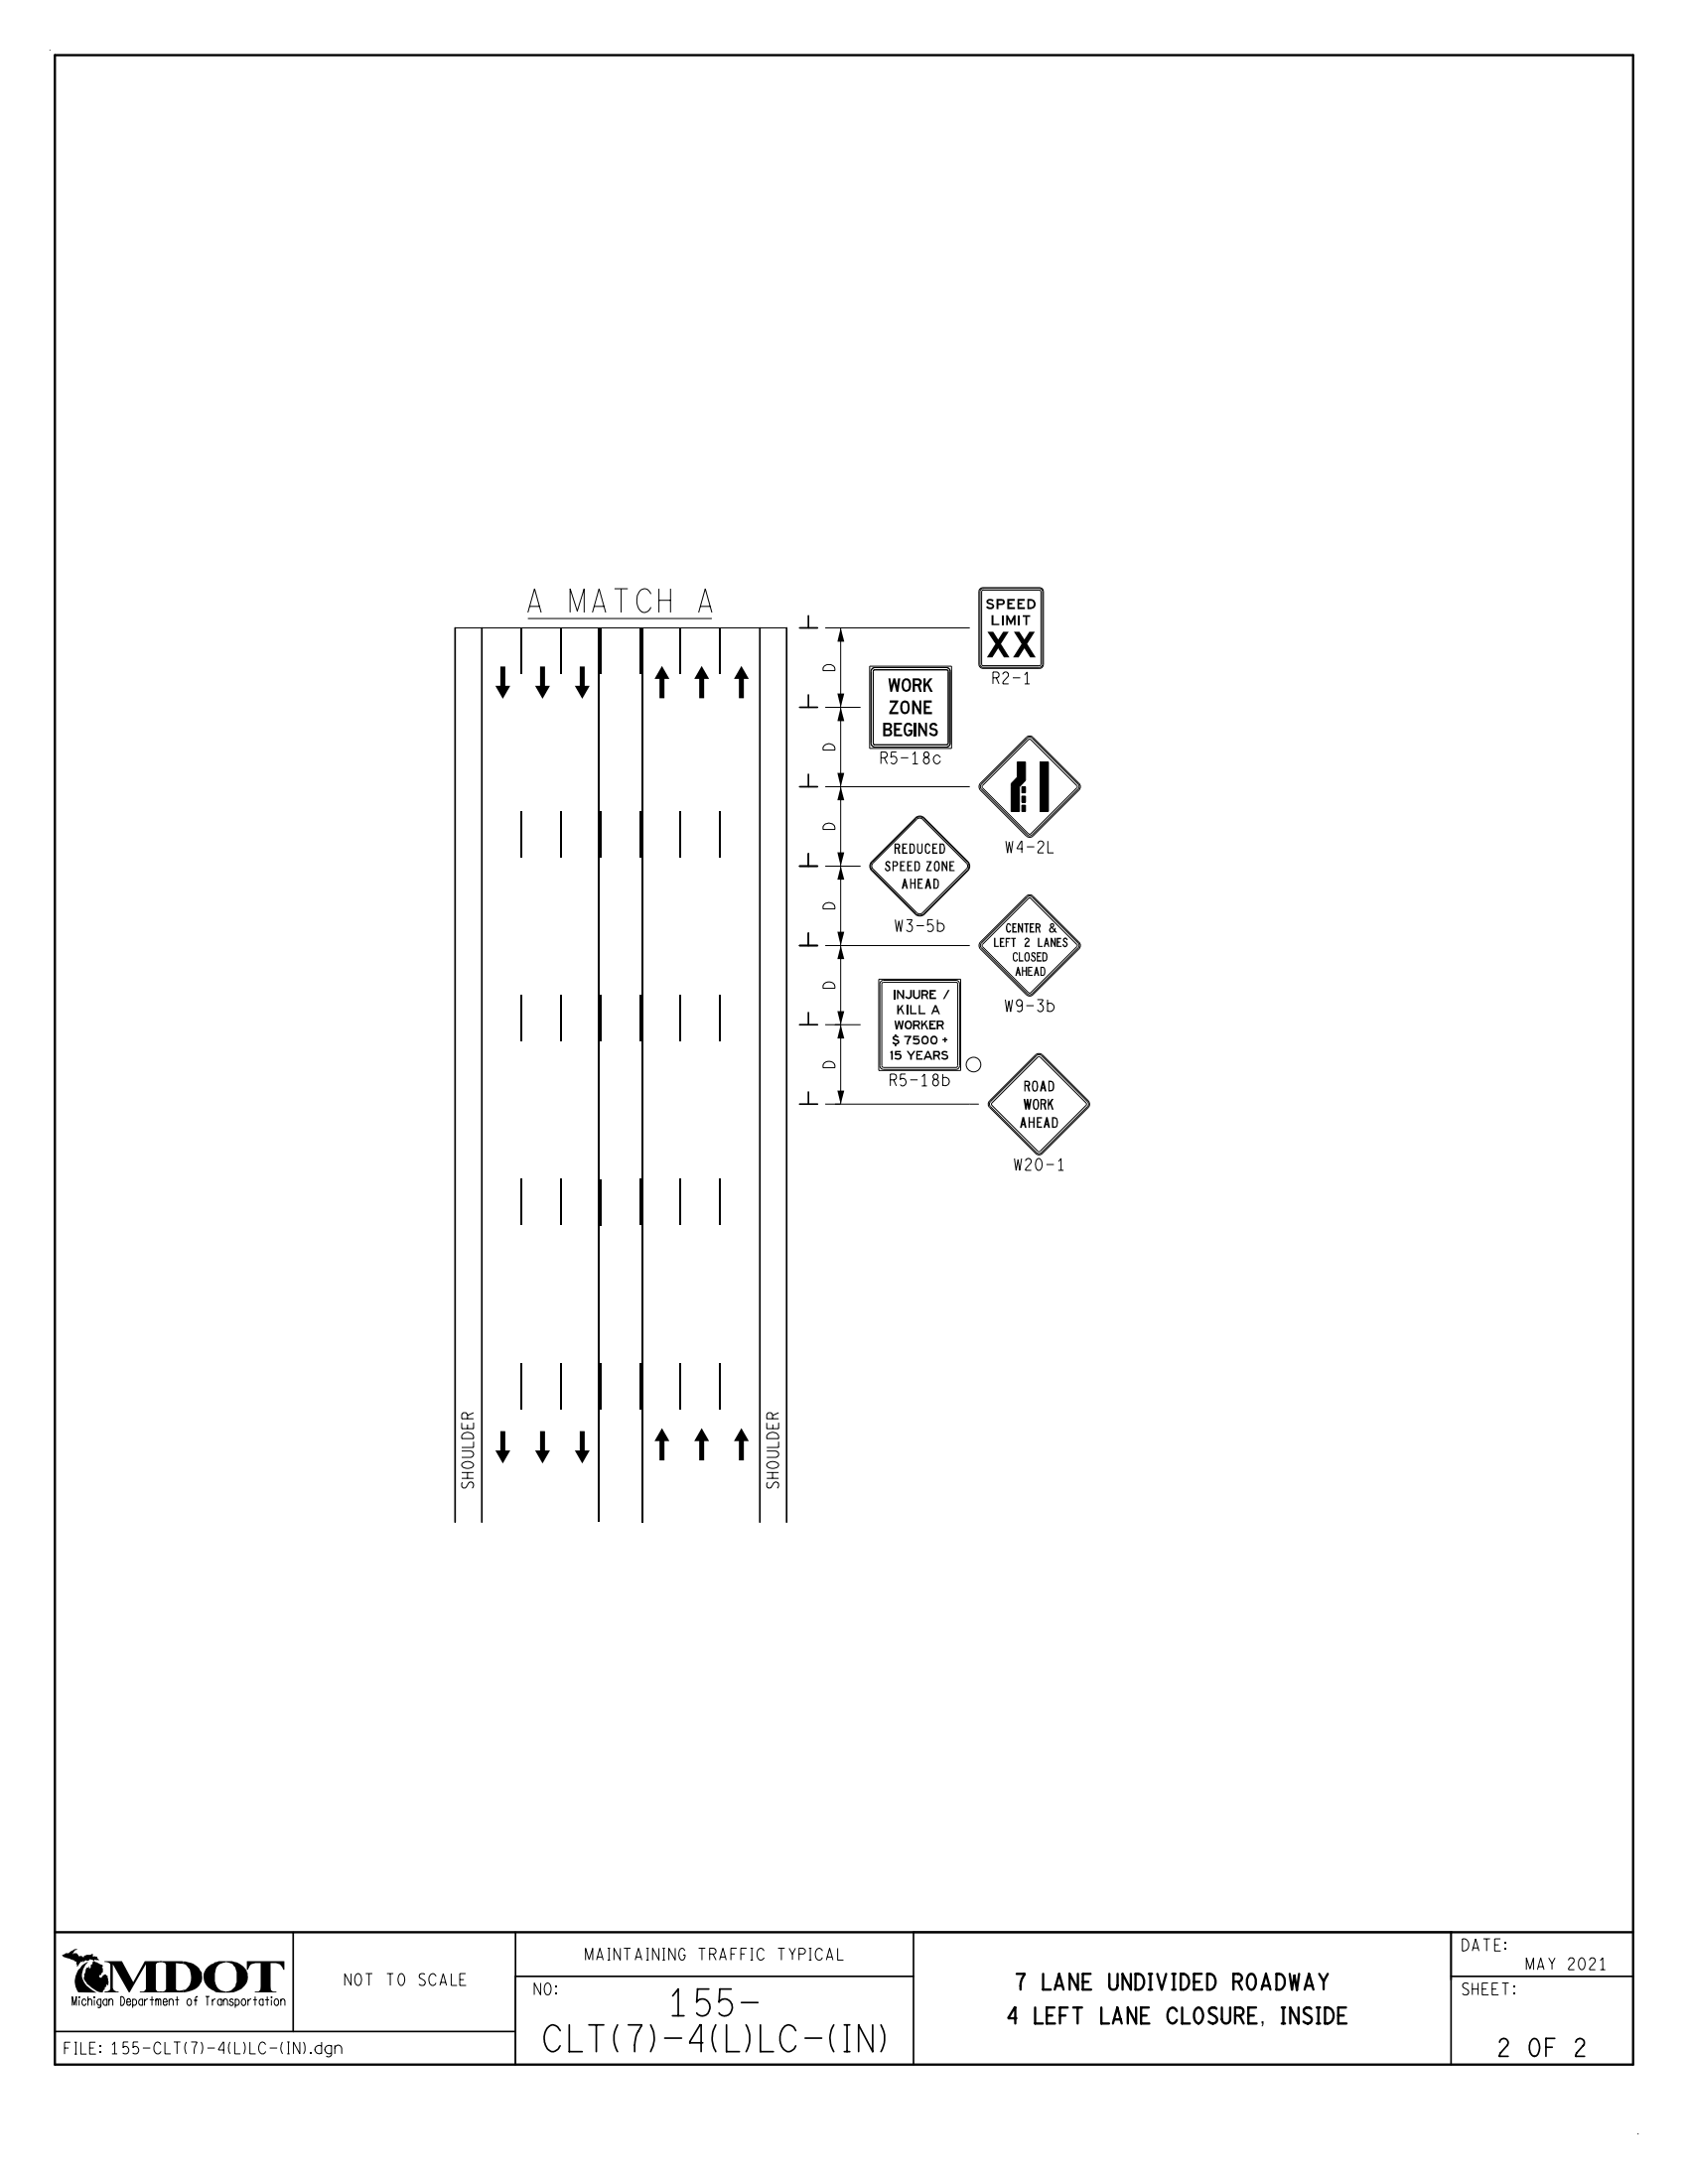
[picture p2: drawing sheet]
<svg xmlns="http://www.w3.org/2000/svg" width="216mm" height="279mm" viewBox="0 0 216 279" stroke-linecap="round" stroke-linejoin="round" font-family="sans-serif">
<path d="M7 7.1h201.9v257h-201.9zM7 247.2h201.9" fill="none" stroke="#000" stroke-width=".3"/>
<g fill="none" stroke="#000" stroke-width=".21">
<path d="M103.4 78.8v1.5M58.2 80.3v114.4M61.6 80.3v114.4M97.2 80.3v114.4M100.6 80.3v114.4M102.3 90.5h2.3M102.3 80.3h2.3M103.4 88.9v1.6M103.4 99.1v1.5M102.3 110.8h2.3M102.3 100.6h2.3M103.4 109.2v1.6"/>
<path d="M103.4 119.4v1.6M102.3 131.1h2.3M102.3 121h2.3M103.4 129.5v1.6M103.4 139.7v1.6M102.3 141.3h2.3M7 259.9h58.9M37.5 247.2v12.7M65.9 247.2v16.9M65.9 252.8h50.9M185.6 247.2v16.9M185.6 252.8h23.3"/>
<path d="M185.7 247.2h-68.9v16.9"/>
</g>
<path d="M6.4 6.4h-.1M125.3 75.4l.2-.2h.2h7.3h.2l.2 .2 .1 .3v9.3l-.1 .2-.2 .2-.2 .1h-7.3l-.2-.1-.2-.2-.1-.2v-9.3zM125.4 75.5l.3-.2h7.3l.3 .2v9.5l-.1 .3-7.5 .1-.3-.2zM111.2 85.2h10.5v10.5h-10.5zM111.6 85.5l.3-.1h9.1l.3 .1 .2 .1v.3v9.2v.2l-.2 .2-.3 .1h-9.1l-.3-.1-.1-.2-.1-.2v-9.2l.1-.3zM111.7 85.7h9.5l.1 .2v9.2l-.1 .1-.2 .1h-9.1l-.2-.1zM125.6 85v-9.4l7.4-.1 .1 .2v9.3M125.7 85.2h7.3M105.6 110.8h4.5M105.6 121h18.4M209.6 273h-.1" fill="none" stroke="#000" stroke-width=".13"/>
<g fill="#000">
<path d="M76.6 80.3h.1v1.2h-.1zM76.6 194.4h.1v.3h-.1zM82.1 193.2h.2v1.5h-.2z"/>
<path d="M10.4 251.5l.9-.6a2.27 2.27 0 0 0-.6 2.6 3.1 3.1 0 0 0 1.6 1.4h-2.3a2.38 2.38 0 0 1 .2-3.1z" fill-rule="evenodd"/>
<path d="M7.9 250.2l.5-.3h.4l.8-.6 .3 .1a.67 .67 0 0 0-.6 .6l.2-.2h.1l-.1 .1h.3l.3 .4a.39 .39 0 0 1 .6 .1l.1-.2 .2-.1h.6l.3-.1v.3l.2-.1 .1 .1h.1l.2 .2 .2 .3-.6-.1v.2h-.1l-.1-.1-.4-.2-.1 .2-.3 .1-.2-.1-.2 .2h-.1l.1-.1-.3 .1v-.1l-.5 .7v-.3l-.1 .1-.1-.1v-.4h-.1l-.1-.1-.3-.2v.2l-.3-.2-.8-.3-.1-.1z" fill-rule="evenodd"/>
<path d="M11.9 250.9l.5 .1 .7 .4 .1 .2h-.1v.1l.1 .1v.5l-.3 .3-.2 .1 .1 .3h.2l.1-.3 .4-.1 .3 .2 .1 1.1-.1 .1-.1-.1-.2 .3h-.1v.3l-.2 .2v.2a2.09 2.09 0 0 1-1.8-.9l-.5-.5a.62 .62 0 0 1-.1-.8l-.1-.1 .1-.1 .3-.8h.2l.1-.2v.3l.1-.1-.1 .2 .2-.2v-.3l.3-.1-.1-.1z" fill-rule="evenodd"/>
<path d="M13.4 250.9h2.2l1.4 2.7 1.5-2.7h2.2v.1l-.6 .1-.2 .3v3.1l.2 .2 .6 .1v.1h-2.8v-.1l.6-.1 .2-.2v-3.2l-2.1 3.6h-.1l-2.1-3.6v3a.64 .64 0 0 0 .8 .5v.1h-1.8v-.1l.6-.2 .1-.2v-3l-.1-.3-.6-.1z" fill-rule="evenodd"/>
<path d="M20.5 250.9h3v.3l-1-.1v3.4a.88 .88 0 0 0 1 .1v.3h-3v-.1l.5-.1 .2-.2v-3.1l-.1-.3-.6-.1z" fill-rule="evenodd"/>
<path d="M23.5 250.9a2.45 2.45 0 0 1 2.3 1.5 1.92 1.92 0 0 1-1.7 2.4l-.6 .1v-.3h.1a1.59 1.59 0 0 0 .8-2 1.56 1.56 0 0 0-.9-1.4z" fill-rule="evenodd"/>
<path d="M26.6 251.6l.9-.6a2.58 2.58 0 0 1 1.4-.1v.1a1.38 1.38 0 0 0-1.4 1.5 1.8 1.8 0 0 0 .8 2.2l.6 .1v.1a2.5 2.5 0 0 1-2.8-1.6l-.1-.6a1.75 1.75 0 0 1 .6-1.1z" fill-rule="evenodd"/>
<path d="M28.9 250.9a2.56 2.56 0 0 1 2.8 1.5 2 2 0 0 1-1.5 2.4l-1 .1h-.3v-.1a1.36 1.36 0 0 0 1.4-1.2v-1.3l-.3-.7-.2-.3-.9-.3z" fill-rule="evenodd"/>
<path d="M31.6 250.9h4.8v1.1h-.2l-.2-.4a.78 .78 0 0 0-.7-.5h-.7v3.5a.63 .63 0 0 0 .7 .2v.1h-2.7v-.1l.5-.1 .2-.1v-3.5a1.27 1.27 0 0 0-1.4 .5l-.2 .4h-.1z" fill-rule="evenodd"/>
</g>
<g fill="none" stroke="#000" stroke-width=".14">
<path d="M66.7 80.3v5.9M71.8 80.3v5.9M76.6 81.5v112.9M76.9 80.4v5.8M82 80.3v5.9M87 80.3v5.9M66.7 103.8v5.9M71.8 103.8v5.9M76.9 103.9v5.8M82 103.8v5.9M87 103.8v5.9M66.7 127.4v5.8"/>
<path d="M71.8 127.4v5.8M76.9 127.4v5.8M82 127.4v5.8M87 127.4v5.8M66.7 150.8v5.9M71.8 150.8v5.9M76.9 150.9v5.8M82 150.8v5.9M87 150.8v5.9M66.7 174.4v5.8M71.8 174.4v5.8M76.9 174.4v5.9"/>
<path d="M82 174.4v5.8M87 174.4v5.8"/>
</g>
<path d="M82.2 80.3v112.9M92.1 80.3v5.9M92.1 103.8v5.9M92.1 127.4v5.8M92.1 150.8v5.9M92.1 174.4v5.8" fill="none" stroke="#000" stroke-width=".18"/>
<path d="M105.2 135.7h1.6v.9h-1.6z" fill="#fff"/>
<g fill="#000">
<path d="M107.5 131.1l.5 1.8h-.9zM107.1 139.5h.9l-.5 1.8z"/>
<path d="M106.8 131.1v.1z" fill-rule="evenodd"/>
</g>
<path d="M107.5 131.1v10.2M106.8 141.3h.7" fill="none" stroke="#000" stroke-width=".13"/>
<path d="M105.2 115.4h1.6v.9h-1.6z" fill="#fff"/>
<path d="M107.5 110.8l.5 1.7h-.9zM107.1 119.2h.9l-.5 1.8z" fill="#000"/>
<path d="M107.5 110.8v10.2M106.8 121h.7" fill="none" stroke="#000" stroke-width=".13"/>
<path d="M105.2 105.3h1.6v.9h-1.6z" fill="#fff"/>
<g fill="#000">
<path d="M107.5 100.6l.5 1.8h-.9zM107.1 109h.9l-.5 1.8z"/>
<path d="M106.8 100.6v.1z" fill-rule="evenodd"/>
</g>
<path d="M105.6 100.6h18.4M106.8 110.8h.7M107.5 100.6v10.2" fill="none" stroke="#000" stroke-width=".13"/>
<path d="M105.2 84.9h1.6v1h-1.6z" fill="#fff"/>
<g fill="#000">
<path d="M107.5 80.3l.5 1.8h-.9zM107.1 88.7h.9l-.5 1.8z"/>
<path d="M106.8 80.3v.1z" fill-rule="evenodd"/>
</g>
<path d="M105.6 90.5h4.5M107.5 80.3v10.2" fill="none" stroke="#000" stroke-width=".13"/>
<path d="M105.2 95.1h1.6v.9h-1.6z" fill="#fff"/>
<path d="M107.5 90.5l.5 1.8h-.9zM107.1 98.9h.9l-.5 1.7z" fill="#000"/>
<g fill="none" stroke="#000" stroke-width=".13">
<path d="M105.6 80.3h18.4M107.5 90.5v10.1M106.8 100.6h.7M111.5 110.2l5.6-5.6a.79 .79 0 0 1 1.1 0l5.6 5.6a.86 .86 0 0 1 0 1.2l-5.6 5.6a.86 .86 0 0 1-1.1 0l-5.6-5.6a.79 .79 0 0 1 0-1.2zM111.7 110.4l5.6-5.6 .2-.1h.3l.2 .1 5.6 5.6 .2 .3v.2l-.2 .3-5.6 5.6-.2 .1h-.3l-.2-.1-5.6-5.6-.2-.3v-.2zM117.2 104.7a.68 .68 0 0 1 .9 0l5.7 5.6a.75 .75 0 0 1 0 1l-5.7 5.6a.75 .75 0 0 1-.9 0l-5.7-5.6a.68 .68 0 0 1 0-1zM105.6 131.1h4.5M112.4 125.3h10.5v11.6h-10.5zM112.6 125.6l.4-.2h9.3l.4 .2v10.7l-.2 .4-9.5 .1-.4-.2-.1-.3zM112.8 125.7h.2h9.3h.1v10.8l-.1 .1h-9.3l-.2-.1v-.2v-10.4zM132.5 134.9a.64 .64 0 0 1 .8 0l5.9 5.9a.64 .64 0 0 1 0 .9l-5.9 5.9a.58 .58 0 0 1-.8 0l-5.9-5.9a.58 .58 0 0 1 0-.9zM126.7 140.9l5.9-5.9 .4-.1 6.1 6 .1 .5-6 6.1-.4 .1-6.1-6-.1-.2z"/>
<path d="M126.9 141.1l6-5.9 6 5.9 .1 .2-6.1 6-6-5.9z"/>
</g>
<path d="M105.2 125.6h1.6v.9h-1.6z" fill="#fff"/>
<g fill="#000">
<path d="M107.5 121l.5 1.7h-.9zM107.1 129.4h.9l-.5 1.7z"/>
<path d="M130.1 97.5h1.1v2.3l-.8 .8v3.2h-1.1v-3.5l.8-.9z" fill-rule="evenodd"/>
<path d="M133 97.5h1.1v6.3h-1.1z" fill-rule="evenodd"/>
<path d="M130.7 100.6h.5v.8h-.5z" fill-rule="evenodd"/>
<path d="M130.7 101.8h.5v.8h-.5z" fill-rule="evenodd"/>
<path d="M130.7 103h.5v.8h-.5z" fill-rule="evenodd"/>
<path d="M106.8 120.9v.1z" fill-rule="evenodd"/>
</g>
<path d="M130.1 97.5h1.1v2.3l-.8 .8v3.2h-1.1v-3.5l.8-.9zM131.4 94.4l.4-.1 .2 .1 6 6.1-.1 .4-6.1 6-.4-.1-6-6 .1-.5zM133 97.5h1.1v6.3h-1.1zM125.4 100.2l5.9-5.9a.58 .58 0 0 1 .8 0l5.9 5.9a.58 .58 0 0 1 0 .9l-5.9 5.9a.64 .64 0 0 1-.8 0l-5.9-5.9a.64 .64 0 0 1 0-.9zM125.7 100.5l5.9-5.9h.1l6.1 6-6.1 6.1h-.1l-5.9-5.9zM130.7 103h.5v.8h-.5zM130.7 101.8h.5v.8h-.5zM130.7 100.6h.5v.8h-.5zM106.8 131.1h.7M107.5 121v10.1M105.6 141.3h19.6" fill="none" stroke="#000" stroke-width=".13"/>
<path d="M66.5 74.3h25.6v5h-25.6z" fill="#fff"/>
<g fill="none" stroke="#000" stroke-width=".13">
<path d="M67.5 79.1h23.6M58.2 80.3h42.4M131.3 114.7a.58 .58 0 0 1 .8 0l5.9 5.8a.58 .58 0 0 1 0 .9l-5.9 5.8a.58 .58 0 0 1-.8 0l-5.9-5.8a.64 .64 0 0 1 0-.9zM131.4 114.8l.2-.2 .4 .2 6 6-.1 .4-6.1 6.1-.4-.2-6-6 .1-.4zM131.6 114.9h.1h.1l6 6.1-6.1 6.1-.1-.1-5.9-5.9-.1-.1z"/>
<circle cx="124.5" cy="136.2" r=".93"/>
</g>
<g fill="#000">
<path d="M64 85.3h.6v2.4h.7l-1 1.7-.9-1.7h.6z" fill-rule="evenodd"/>
<path d="M69.1 85.3h.6v2.4h.6l-.9 1.7-1-1.7h.7z" fill-rule="evenodd"/>
<path d="M74.2 85.3h.6v2.4h.6l-.9 1.7-1-1.7h.7z" fill-rule="evenodd"/>
<path d="M84.7 85.2l.9 1.7h-.6v2.4h-.7v-2.4h-.6z" fill-rule="evenodd"/>
<path d="M89.7 85.2l1 1.7h-.6v2.4h-.7v-2.4h-.6z" fill-rule="evenodd"/>
<path d="M94.8 85.2l1 1.7h-.7v2.4h-.6v-2.4h-.6z" fill-rule="evenodd"/>
<path d="M114.4 132.3h.3v.2l.3 .1-.2 .2a.22 .22 0 0 0-.2-.2 .22 .22 0 0 0-.2 .3h.1a.44 .44 0 0 1 .5 .5l-.3 .2v.2h-.3v-.2l-.3-.2 .2-.1a.31 .31 0 0 0 .3 .1 .31 .31 0 0 0 .2-.2h-.1a.4 .4 0 0 1-.4-.1 .4 .4 0 0 1-.1-.5l.2-.1z" fill-rule="evenodd"/>
<path d="M64 183.1h.6v2.5h.7l-1 1.6-.9-1.6h.6z" fill-rule="evenodd"/>
<path d="M69.1 183.1h.6v2.5h.6l-.9 1.6-1-1.6h.7z" fill-rule="evenodd"/>
<path d="M74.2 183.1h.6v2.5h.6l-.9 1.6-1-1.6h.7z" fill-rule="evenodd"/>
<path d="M84.7 182.7l.9 1.7h-.6v2.4h-.7v-2.4h-.6z" fill-rule="evenodd"/>
<path d="M89.7 182.7l1 1.7h-.6v2.4h-.7v-2.4h-.6z" fill-rule="evenodd"/>
<path d="M94.8 182.7l1 1.7h-.7v2.4h-.6v-2.4h-.6z" fill-rule="evenodd"/>
</g>
<g font-size="3.4">
<text x="126.2" y="84.1">XX</text>
<text x="85.8" y="257.9">155-</text>
<text x="69.6" y="262.5">CLT(7)-4(L)LC-(IN)</text>
</g>
<text font-size="3" x="67.5" y="78.4">A MATCH A</text>
<text font-size="2.3" x="191.8" y="263.1">2 OF 2</text>
<g font-size="2">
<text x="124.4" y="254.5">7 LANE UNDIVIDED ROADWAY</text>
<text x="124.3" y="258.9">4 LEFT LANE CLOSURE, INSIDE</text>
</g>
<g font-size="1.7">
<text x="113.6" y="88.5">WORK</text>
<text x="113" y="94.2">BEGIS</text>
<text x="113.7" y="91.4">ZONE</text>
<text x="117.4" y="94.2">N</text>
</g>
<g font-size="1.5">
<text x="106.8" y="85.8" transform="rotate(-90 106.8 85.8)">D</text>
<text x="127" y="87.5">R2-1</text>
<text x="106.8" y="96" transform="rotate(-90 106.8 96)">D</text>
<text x="112.7" y="97.7">R5-18c</text>
<text x="106.8" y="106.1" transform="rotate(-90 106.8 106.1)">D</text>
<text x="128.6" y="109.1">W4-2L</text>
<text x="106.8" y="116.3" transform="rotate(-90 106.8 116.3)">D</text>
<text x="114.5" y="119.2">W3-5b</text>
<text x="106.8" y="126.4" transform="rotate(-90 106.8 126.4)">D</text>
<text x="128.6" y="129.4">W9-3b</text>
<text x="106.8" y="136.6" transform="rotate(-90 106.8 136.6)">D</text>
<text x="113.9" y="138.9">R5-18b</text>
<text x="129.7" y="149.7">W20-1</text>
<text x="60.6" y="190.4" transform="rotate(-90 60.6 190.4)">SHOULDER</text>
<text x="99.6" y="190.4" transform="rotate(-90 99.6 190.4)">SHOULDER</text>
<text x="74.9" y="250.8">MAINTAINING TRAFFIC TYPICAL</text>
<text x="187" y="249.6">DATE:</text>
<text x="194.6" y="252">MAY 2021</text>
<text x="41.9" y="254">NOT TO SCALE</text>
<text x="68.3" y="255.2">NO:</text>
<text x="187" y="255.2">SHEET:</text>
<text x="8.3" y="262.8">FILE:155-CLT(7)-4(L)LC-(IN).dgn</text>
</g>
<g font-size="1.4">
<text x="130.9" y="142">WORK</text>
<text x="131" y="139.6">ROAD</text>
<text x="130.5" y="144.3">AHEAD</text>
</g>
<g font-size="1.3">
<text x="126.1" y="77.9">SPEED</text>
<text x="126.8" y="80">LIMIT</text>
<text x="113.2" y="111.5">SPEEDZONE</text>
<text x="114.4" y="109.2">REDUCED</text>
<text x="115.3" y="113.7">AHEAD</text>
</g>
<g font-size="1.2">
<text x="128.7" y="119.3">CENTER &amp;</text>
<text x="127.1" y="121.1">LEFT 2 LANES</text>
<text x="129.5" y="123">CLOSED</text>
<text x="129.8" y="124.9">AHEAD</text>
<text x="114.4" y="127.8">INJURE /</text>
<text x="114.4" y="131.7">WORKER</text>
<text x="114.8" y="129.7">KILL A</text>
<text x="113.9" y="135.6">15 YEARS</text>
<text x="114.1" y="133.6">$ 7500 +</text>
</g>
<text font-size="1.1" x="9.2" y="256.6">Michigan Department of Transportation</text>
</svg>
